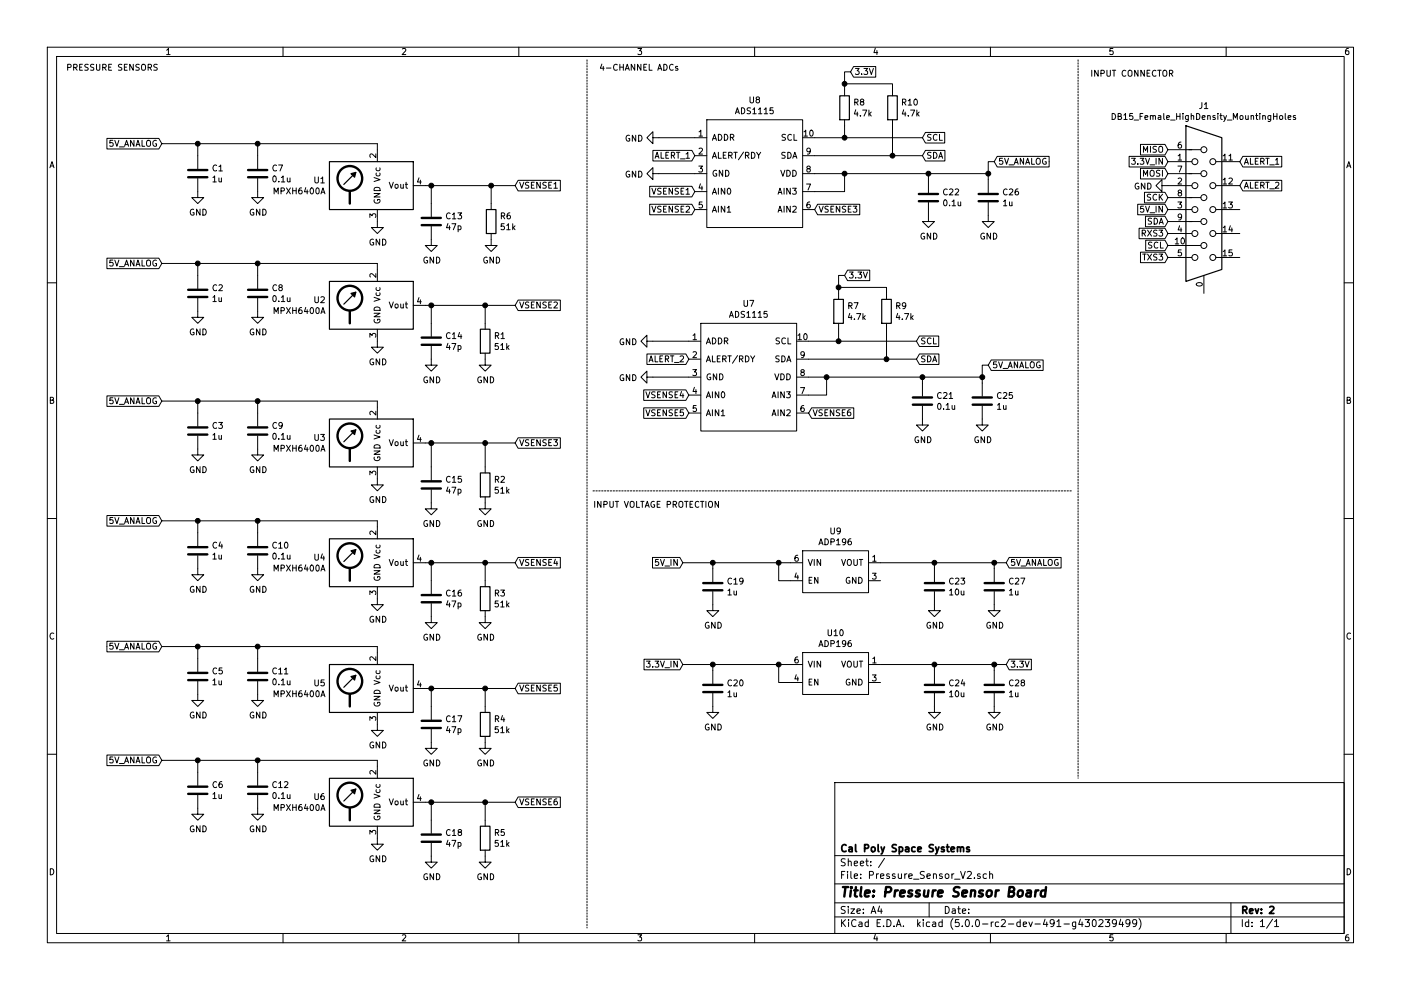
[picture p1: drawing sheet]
EESchema Schematic File Version 4
EELAYER 26 0
EELAYER END
$Descr A4 11693 8268
encoding utf-8
Sheet 1 1
Title "Pressure Sensor Board"
Date ""
Rev "2"
Comp "Cal Poly Space Systems"
Comment1 ""
Comment2 ""
Comment3 ""
Comment4 ""
$EndDescr
$Comp
L Diode:ADP196 U9
U 1 1
P 6950 4700
F 0 "U9" H 6975 4965 50  0000 C CNN
F 1 "ADP196" H 6975 4874 50  0000 C CNN
F 2 "" H 6950 4700 50  0001 C CNN
F 3 "" H 6950 4700 50  0001 C CNN
	1    6950 4700
	1    0    0    -1  
$EndComp
$Comp
L Sensor_Pressure:MPXH6400A U2
U 1 1
P 3150 2550
F 0 "U2" H 2720 2596 50  0000 R CNN
F 1 "MPXH6400A" H 2720 2505 50  0000 R CNN
F 2 "" H 2650 2200 50  0001 C CNN
F 3 "http://www.nxp.com/files/sensors/doc/data_sheet/MPXA6115A.pdf" H 3150 3150 50  0001 C CNN
	1    3150 2550
	1    0    0    -1  
$EndComp
$Comp
L Sensor_Pressure:MPXH6400A U3
U 1 1
P 3150 3700
F 0 "U3" H 2720 3746 50  0000 R CNN
F 1 "MPXH6400A" H 2720 3655 50  0000 R CNN
F 2 "" H 2650 3350 50  0001 C CNN
F 3 "http://www.nxp.com/files/sensors/doc/data_sheet/MPXA6115A.pdf" H 3150 4300 50  0001 C CNN
	1    3150 3700
	1    0    0    -1  
$EndComp
$Comp
L Sensor_Pressure:MPXH6400A U4
U 1 1
P 3150 4700
F 0 "U4" H 2720 4746 50  0000 R CNN
F 1 "MPXH6400A" H 2720 4655 50  0000 R CNN
F 2 "" H 2650 4350 50  0001 C CNN
F 3 "http://www.nxp.com/files/sensors/doc/data_sheet/MPXA6115A.pdf" H 3150 5300 50  0001 C CNN
	1    3150 4700
	1    0    0    -1  
$EndComp
$Comp
L Sensor_Pressure:MPXH6400A U5
U 1 1
P 3150 5750
F 0 "U5" H 2720 5796 50  0000 R CNN
F 1 "MPXH6400A" H 2720 5705 50  0000 R CNN
F 2 "" H 2650 5400 50  0001 C CNN
F 3 "http://www.nxp.com/files/sensors/doc/data_sheet/MPXA6115A.pdf" H 3150 6350 50  0001 C CNN
	1    3150 5750
	1    0    0    -1  
$EndComp
$Comp
L Sensor_Pressure:MPXH6400A U6
U 1 1
P 3150 6700
F 0 "U6" H 2720 6746 50  0000 R CNN
F 1 "MPXH6400A" H 2720 6655 50  0000 R CNN
F 2 "" H 2650 6350 50  0001 C CNN
F 3 "http://www.nxp.com/files/sensors/doc/data_sheet/MPXA6115A.pdf" H 3150 7300 50  0001 C CNN
	1    3150 6700
	1    0    0    -1  
$EndComp
$Comp
L Sensor_Pressure:MPXH6400A U1
U 1 1
P 3150 1550
F 0 "U1" H 2720 1596 50  0000 R CNN
F 1 "MPXH6400A" H 2720 1505 50  0000 R CNN
F 2 "" H 2650 1200 50  0001 C CNN
F 3 "http://www.nxp.com/files/sensors/doc/data_sheet/MPXA6115A.pdf" H 3150 2150 50  0001 C CNN
	1    3150 1550
	1    0    0    -1  
$EndComp
$Comp
L Analog_ADC:ADS1115 U7
U 1 1
P 6250 3150
F 0 "U7" H 6250 3765 50  0000 C CNN
F 1 "ADS1115" H 6250 3674 50  0000 C CNN
F 2 "" H 6250 2950 50  0001 C CNN
F 3 "" H 6250 2950 50  0001 C CNN
	1    6250 3150
	1    0    0    -1  
$EndComp
$Comp
L Connector_Specialized:DB15_Female_HighDensity_MountingHoles J1
U 1 1
P 10050 1750
F 0 "J1" H 10050 2617 50  0000 C CNN
F 1 "DB15_Female_HighDensity_MountingHoles" H 10050 2526 50  0000 C CNN
F 2 "" H 9100 2150 50  0001 C CNN
F 3 "" H 9100 2150 50  0001 C CNN
	1    10050 1750
	1    0    0    -1  
$EndComp
$Comp
L Device:C C2
U 1 1
P 1650 2450
F 0 "C2" H 1765 2496 50  0000 L CNN
F 1 "1u" H 1765 2405 50  0000 L CNN
F 2 "" H 1688 2300 50  0001 C CNN
F 3 "~" H 1650 2450 50  0001 C CNN
	1    1650 2450
	1    0    0    -1  
$EndComp
$Comp
L Device:C C8
U 1 1
P 2150 2450
F 0 "C8" H 2265 2496 50  0000 L CNN
F 1 "0.1u" H 2265 2405 50  0000 L CNN
F 2 "" H 2188 2300 50  0001 C CNN
F 3 "~" H 2150 2450 50  0001 C CNN
	1    2150 2450
	1    0    0    -1  
$EndComp
$Comp
L power:GND #PWR02
U 1 1
P 1650 2600
F 0 "#PWR02" H 1650 2350 50  0001 C CNN
F 1 "GND" H 1655 2427 50  0000 C CNN
F 2 "" H 1650 2600 50  0001 C CNN
F 3 "" H 1650 2600 50  0001 C CNN
	1    1650 2600
	1    0    0    -1  
$EndComp
$Comp
L power:GND #PWR08
U 1 1
P 2150 2600
F 0 "#PWR08" H 2150 2350 50  0001 C CNN
F 1 "GND" H 2155 2427 50  0000 C CNN
F 2 "" H 2150 2600 50  0001 C CNN
F 3 "" H 2150 2600 50  0001 C CNN
	1    2150 2600
	1    0    0    -1  
$EndComp
Text GLabel 1350 2200 0    50   Input ~ 0
5V_ANALOG
Wire Wire Line
	1350 2200 1650 2200
Wire Wire Line
	1650 2200 1650 2300
Wire Wire Line
	1650 2200 2150 2200
Wire Wire Line
	2150 2200 2150 2300
Connection ~ 1650 2200
Connection ~ 2150 2200
$Comp
L power:GND #PWR013
U 1 1
P 3150 1850
F 0 "#PWR013" H 3150 1600 50  0001 C CNN
F 1 "GND" H 3155 1677 50  0000 C CNN
F 2 "" H 3150 1850 50  0001 C CNN
F 3 "" H 3150 1850 50  0001 C CNN
	1    3150 1850
	1    0    0    -1  
$EndComp
Wire Wire Line
	3150 2200 3150 2250
Wire Wire Line
	2150 2200 3150 2200
$Comp
L Device:C C3
U 1 1
P 1650 3600
F 0 "C3" H 1765 3646 50  0000 L CNN
F 1 "1u" H 1765 3555 50  0000 L CNN
F 2 "" H 1688 3450 50  0001 C CNN
F 3 "~" H 1650 3600 50  0001 C CNN
	1    1650 3600
	1    0    0    -1  
$EndComp
$Comp
L Device:C C9
U 1 1
P 2150 3600
F 0 "C9" H 2265 3646 50  0000 L CNN
F 1 "0.1u" H 2265 3555 50  0000 L CNN
F 2 "" H 2188 3450 50  0001 C CNN
F 3 "~" H 2150 3600 50  0001 C CNN
	1    2150 3600
	1    0    0    -1  
$EndComp
$Comp
L power:GND #PWR03
U 1 1
P 1650 3750
F 0 "#PWR03" H 1650 3500 50  0001 C CNN
F 1 "GND" H 1655 3577 50  0000 C CNN
F 2 "" H 1650 3750 50  0001 C CNN
F 3 "" H 1650 3750 50  0001 C CNN
	1    1650 3750
	1    0    0    -1  
$EndComp
$Comp
L power:GND #PWR09
U 1 1
P 2150 3750
F 0 "#PWR09" H 2150 3500 50  0001 C CNN
F 1 "GND" H 2155 3577 50  0000 C CNN
F 2 "" H 2150 3750 50  0001 C CNN
F 3 "" H 2150 3750 50  0001 C CNN
	1    2150 3750
	1    0    0    -1  
$EndComp
Text GLabel 1350 3350 0    50   Input ~ 0
5V_ANALOG
Wire Wire Line
	1350 3350 1650 3350
Wire Wire Line
	1650 3350 1650 3450
Wire Wire Line
	1650 3350 2150 3350
Wire Wire Line
	2150 3350 2150 3450
Connection ~ 1650 3350
Connection ~ 2150 3350
Wire Wire Line
	3150 3350 3150 3400
Wire Wire Line
	2150 3350 3150 3350
$Comp
L Device:C C4
U 1 1
P 1650 4600
F 0 "C4" H 1765 4646 50  0000 L CNN
F 1 "1u" H 1765 4555 50  0000 L CNN
F 2 "" H 1688 4450 50  0001 C CNN
F 3 "~" H 1650 4600 50  0001 C CNN
	1    1650 4600
	1    0    0    -1  
$EndComp
$Comp
L Device:C C10
U 1 1
P 2150 4600
F 0 "C10" H 2265 4646 50  0000 L CNN
F 1 "0.1u" H 2265 4555 50  0000 L CNN
F 2 "" H 2188 4450 50  0001 C CNN
F 3 "~" H 2150 4600 50  0001 C CNN
	1    2150 4600
	1    0    0    -1  
$EndComp
$Comp
L power:GND #PWR04
U 1 1
P 1650 4750
F 0 "#PWR04" H 1650 4500 50  0001 C CNN
F 1 "GND" H 1655 4577 50  0000 C CNN
F 2 "" H 1650 4750 50  0001 C CNN
F 3 "" H 1650 4750 50  0001 C CNN
	1    1650 4750
	1    0    0    -1  
$EndComp
$Comp
L power:GND #PWR010
U 1 1
P 2150 4750
F 0 "#PWR010" H 2150 4500 50  0001 C CNN
F 1 "GND" H 2155 4577 50  0000 C CNN
F 2 "" H 2150 4750 50  0001 C CNN
F 3 "" H 2150 4750 50  0001 C CNN
	1    2150 4750
	1    0    0    -1  
$EndComp
Text GLabel 1350 4350 0    50   Input ~ 0
5V_ANALOG
Wire Wire Line
	1350 4350 1650 4350
Wire Wire Line
	1650 4350 1650 4450
Wire Wire Line
	1650 4350 2150 4350
Wire Wire Line
	2150 4350 2150 4450
Connection ~ 1650 4350
Connection ~ 2150 4350
Wire Wire Line
	3150 4350 3150 4400
Wire Wire Line
	2150 4350 3150 4350
$Comp
L Device:C C5
U 1 1
P 1650 5650
F 0 "C5" H 1765 5696 50  0000 L CNN
F 1 "1u" H 1765 5605 50  0000 L CNN
F 2 "" H 1688 5500 50  0001 C CNN
F 3 "~" H 1650 5650 50  0001 C CNN
	1    1650 5650
	1    0    0    -1  
$EndComp
$Comp
L Device:C C11
U 1 1
P 2150 5650
F 0 "C11" H 2265 5696 50  0000 L CNN
F 1 "0.1u" H 2265 5605 50  0000 L CNN
F 2 "" H 2188 5500 50  0001 C CNN
F 3 "~" H 2150 5650 50  0001 C CNN
	1    2150 5650
	1    0    0    -1  
$EndComp
$Comp
L power:GND #PWR05
U 1 1
P 1650 5800
F 0 "#PWR05" H 1650 5550 50  0001 C CNN
F 1 "GND" H 1655 5627 50  0000 C CNN
F 2 "" H 1650 5800 50  0001 C CNN
F 3 "" H 1650 5800 50  0001 C CNN
	1    1650 5800
	1    0    0    -1  
$EndComp
$Comp
L power:GND #PWR011
U 1 1
P 2150 5800
F 0 "#PWR011" H 2150 5550 50  0001 C CNN
F 1 "GND" H 2155 5627 50  0000 C CNN
F 2 "" H 2150 5800 50  0001 C CNN
F 3 "" H 2150 5800 50  0001 C CNN
	1    2150 5800
	1    0    0    -1  
$EndComp
Text GLabel 1350 5400 0    50   Input ~ 0
5V_ANALOG
Wire Wire Line
	1350 5400 1650 5400
Wire Wire Line
	1650 5400 1650 5500
Wire Wire Line
	1650 5400 2150 5400
Wire Wire Line
	2150 5400 2150 5500
Connection ~ 1650 5400
Connection ~ 2150 5400
Wire Wire Line
	3150 5400 3150 5450
Wire Wire Line
	2150 5400 3150 5400
$Comp
L Device:C C6
U 1 1
P 1650 6600
F 0 "C6" H 1765 6646 50  0000 L CNN
F 1 "1u" H 1765 6555 50  0000 L CNN
F 2 "" H 1688 6450 50  0001 C CNN
F 3 "~" H 1650 6600 50  0001 C CNN
	1    1650 6600
	1    0    0    -1  
$EndComp
$Comp
L Device:C C12
U 1 1
P 2150 6600
F 0 "C12" H 2265 6646 50  0000 L CNN
F 1 "0.1u" H 2265 6555 50  0000 L CNN
F 2 "" H 2188 6450 50  0001 C CNN
F 3 "~" H 2150 6600 50  0001 C CNN
	1    2150 6600
	1    0    0    -1  
$EndComp
$Comp
L power:GND #PWR06
U 1 1
P 1650 6750
F 0 "#PWR06" H 1650 6500 50  0001 C CNN
F 1 "GND" H 1655 6577 50  0000 C CNN
F 2 "" H 1650 6750 50  0001 C CNN
F 3 "" H 1650 6750 50  0001 C CNN
	1    1650 6750
	1    0    0    -1  
$EndComp
$Comp
L power:GND #PWR012
U 1 1
P 2150 6750
F 0 "#PWR012" H 2150 6500 50  0001 C CNN
F 1 "GND" H 2155 6577 50  0000 C CNN
F 2 "" H 2150 6750 50  0001 C CNN
F 3 "" H 2150 6750 50  0001 C CNN
	1    2150 6750
	1    0    0    -1  
$EndComp
Text GLabel 1350 6350 0    50   Input ~ 0
5V_ANALOG
Wire Wire Line
	1350 6350 1650 6350
Wire Wire Line
	1650 6350 1650 6450
Wire Wire Line
	1650 6350 2150 6350
Wire Wire Line
	2150 6350 2150 6450
Connection ~ 1650 6350
Connection ~ 2150 6350
Wire Wire Line
	3150 6350 3150 6400
Wire Wire Line
	2150 6350 3150 6350
$Comp
L power:GND #PWR014
U 1 1
P 3150 2850
F 0 "#PWR014" H 3150 2600 50  0001 C CNN
F 1 "GND" H 3155 2677 50  0000 C CNN
F 2 "" H 3150 2850 50  0001 C CNN
F 3 "" H 3150 2850 50  0001 C CNN
	1    3150 2850
	1    0    0    -1  
$EndComp
$Comp
L power:GND #PWR015
U 1 1
P 3150 4000
F 0 "#PWR015" H 3150 3750 50  0001 C CNN
F 1 "GND" H 3155 3827 50  0000 C CNN
F 2 "" H 3150 4000 50  0001 C CNN
F 3 "" H 3150 4000 50  0001 C CNN
	1    3150 4000
	1    0    0    -1  
$EndComp
$Comp
L power:GND #PWR016
U 1 1
P 3150 5000
F 0 "#PWR016" H 3150 4750 50  0001 C CNN
F 1 "GND" H 3155 4827 50  0000 C CNN
F 2 "" H 3150 5000 50  0001 C CNN
F 3 "" H 3150 5000 50  0001 C CNN
	1    3150 5000
	1    0    0    -1  
$EndComp
$Comp
L power:GND #PWR017
U 1 1
P 3150 6050
F 0 "#PWR017" H 3150 5800 50  0001 C CNN
F 1 "GND" H 3155 5877 50  0000 C CNN
F 2 "" H 3150 6050 50  0001 C CNN
F 3 "" H 3150 6050 50  0001 C CNN
	1    3150 6050
	1    0    0    -1  
$EndComp
$Comp
L power:GND #PWR018
U 1 1
P 3150 7000
F 0 "#PWR018" H 3150 6750 50  0001 C CNN
F 1 "GND" H 3155 6827 50  0000 C CNN
F 2 "" H 3150 7000 50  0001 C CNN
F 3 "" H 3150 7000 50  0001 C CNN
	1    3150 7000
	1    0    0    -1  
$EndComp
$Comp
L Device:C C1
U 1 1
P 1650 1450
F 0 "C1" H 1765 1496 50  0000 L CNN
F 1 "1u" H 1765 1405 50  0000 L CNN
F 2 "" H 1688 1300 50  0001 C CNN
F 3 "~" H 1650 1450 50  0001 C CNN
	1    1650 1450
	1    0    0    -1  
$EndComp
$Comp
L Device:C C7
U 1 1
P 2150 1450
F 0 "C7" H 2265 1496 50  0000 L CNN
F 1 "0.1u" H 2265 1405 50  0000 L CNN
F 2 "" H 2188 1300 50  0001 C CNN
F 3 "~" H 2150 1450 50  0001 C CNN
	1    2150 1450
	1    0    0    -1  
$EndComp
$Comp
L power:GND #PWR01
U 1 1
P 1650 1600
F 0 "#PWR01" H 1650 1350 50  0001 C CNN
F 1 "GND" H 1655 1427 50  0000 C CNN
F 2 "" H 1650 1600 50  0001 C CNN
F 3 "" H 1650 1600 50  0001 C CNN
	1    1650 1600
	1    0    0    -1  
$EndComp
$Comp
L power:GND #PWR07
U 1 1
P 2150 1600
F 0 "#PWR07" H 2150 1350 50  0001 C CNN
F 1 "GND" H 2155 1427 50  0000 C CNN
F 2 "" H 2150 1600 50  0001 C CNN
F 3 "" H 2150 1600 50  0001 C CNN
	1    2150 1600
	1    0    0    -1  
$EndComp
Text GLabel 1350 1200 0    50   Input ~ 0
5V_ANALOG
Wire Wire Line
	1350 1200 1650 1200
Wire Wire Line
	1650 1200 1650 1300
Wire Wire Line
	1650 1200 2150 1200
Wire Wire Line
	2150 1200 2150 1300
Connection ~ 1650 1200
Connection ~ 2150 1200
Wire Wire Line
	3150 1200 3150 1250
Wire Wire Line
	2150 1200 3150 1200
Text GLabel 4300 1550 2    50   Input ~ 0
VSENSE1
Text GLabel 4300 2550 2    50   Input ~ 0
VSENSE2
Text GLabel 4300 3700 2    50   Input ~ 0
VSENSE3
Text GLabel 4300 4700 2    50   Input ~ 0
VSENSE4
Text GLabel 4300 5750 2    50   Input ~ 0
VSENSE5
Text GLabel 4300 6700 2    50   Input ~ 0
VSENSE6
$Comp
L Device:C C13
U 1 1
P 3600 1850
F 0 "C13" H 3715 1896 50  0000 L CNN
F 1 "47p" H 3715 1805 50  0000 L CNN
F 2 "" H 3638 1700 50  0001 C CNN
F 3 "~" H 3600 1850 50  0001 C CNN
	1    3600 1850
	1    0    0    -1  
$EndComp
$Comp
L Device:C C14
U 1 1
P 3600 2850
F 0 "C14" H 3715 2896 50  0000 L CNN
F 1 "47p" H 3715 2805 50  0000 L CNN
F 2 "" H 3638 2700 50  0001 C CNN
F 3 "~" H 3600 2850 50  0001 C CNN
	1    3600 2850
	1    0    0    -1  
$EndComp
$Comp
L Device:C C15
U 1 1
P 3600 4050
F 0 "C15" H 3715 4096 50  0000 L CNN
F 1 "47p" H 3715 4005 50  0000 L CNN
F 2 "" H 3638 3900 50  0001 C CNN
F 3 "~" H 3600 4050 50  0001 C CNN
	1    3600 4050
	1    0    0    -1  
$EndComp
$Comp
L Device:C C16
U 1 1
P 3600 5000
F 0 "C16" H 3715 5046 50  0000 L CNN
F 1 "47p" H 3715 4955 50  0000 L CNN
F 2 "" H 3638 4850 50  0001 C CNN
F 3 "~" H 3600 5000 50  0001 C CNN
	1    3600 5000
	1    0    0    -1  
$EndComp
$Comp
L Device:C C17
U 1 1
P 3600 6050
F 0 "C17" H 3715 6096 50  0000 L CNN
F 1 "47p" H 3715 6005 50  0000 L CNN
F 2 "" H 3638 5900 50  0001 C CNN
F 3 "~" H 3600 6050 50  0001 C CNN
	1    3600 6050
	1    0    0    -1  
$EndComp
$Comp
L Device:C C18
U 1 1
P 3600 7000
F 0 "C18" H 3715 7046 50  0000 L CNN
F 1 "47p" H 3715 6955 50  0000 L CNN
F 2 "" H 3638 6850 50  0001 C CNN
F 3 "~" H 3600 7000 50  0001 C CNN
	1    3600 7000
	1    0    0    -1  
$EndComp
$Comp
L Device:R R5
U 1 1
P 4050 7000
F 0 "R5" H 4120 7046 50  0000 L CNN
F 1 "51k" H 4120 6955 50  0000 L CNN
F 2 "" V 3980 7000 50  0001 C CNN
F 3 "~" H 4050 7000 50  0001 C CNN
	1    4050 7000
	1    0    0    -1  
$EndComp
$Comp
L Device:R R4
U 1 1
P 4050 6050
F 0 "R4" H 4120 6096 50  0000 L CNN
F 1 "51k" H 4120 6005 50  0000 L CNN
F 2 "" V 3980 6050 50  0001 C CNN
F 3 "~" H 4050 6050 50  0001 C CNN
	1    4050 6050
	1    0    0    -1  
$EndComp
$Comp
L Device:R R3
U 1 1
P 4050 5000
F 0 "R3" H 4120 5046 50  0000 L CNN
F 1 "51k" H 4120 4955 50  0000 L CNN
F 2 "" V 3980 5000 50  0001 C CNN
F 3 "~" H 4050 5000 50  0001 C CNN
	1    4050 5000
	1    0    0    -1  
$EndComp
$Comp
L Device:R R2
U 1 1
P 4050 4050
F 0 "R2" H 4120 4096 50  0000 L CNN
F 1 "51k" H 4120 4005 50  0000 L CNN
F 2 "" V 3980 4050 50  0001 C CNN
F 3 "~" H 4050 4050 50  0001 C CNN
	1    4050 4050
	1    0    0    -1  
$EndComp
$Comp
L Device:R R1
U 1 1
P 4050 2850
F 0 "R1" H 4120 2896 50  0000 L CNN
F 1 "51k" H 4120 2805 50  0000 L CNN
F 2 "" V 3980 2850 50  0001 C CNN
F 3 "~" H 4050 2850 50  0001 C CNN
	1    4050 2850
	1    0    0    -1  
$EndComp
$Comp
L Device:R R6
U 1 1
P 4100 1850
F 0 "R6" H 4170 1896 50  0000 L CNN
F 1 "51k" H 4170 1805 50  0000 L CNN
F 2 "" V 4030 1850 50  0001 C CNN
F 3 "~" H 4100 1850 50  0001 C CNN
	1    4100 1850
	1    0    0    -1  
$EndComp
Wire Wire Line
	3550 1550 3600 1550
Wire Wire Line
	3600 1700 3600 1550
Connection ~ 3600 1550
Wire Wire Line
	3600 1550 4100 1550
Wire Wire Line
	4100 1700 4100 1550
Connection ~ 4100 1550
Wire Wire Line
	4100 1550 4300 1550
$Comp
L power:GND #PWR019
U 1 1
P 3600 2000
F 0 "#PWR019" H 3600 1750 50  0001 C CNN
F 1 "GND" H 3605 1827 50  0000 C CNN
F 2 "" H 3600 2000 50  0001 C CNN
F 3 "" H 3600 2000 50  0001 C CNN
	1    3600 2000
	1    0    0    -1  
$EndComp
$Comp
L power:GND #PWR030
U 1 1
P 4100 2000
F 0 "#PWR030" H 4100 1750 50  0001 C CNN
F 1 "GND" H 4105 1827 50  0000 C CNN
F 2 "" H 4100 2000 50  0001 C CNN
F 3 "" H 4100 2000 50  0001 C CNN
	1    4100 2000
	1    0    0    -1  
$EndComp
Wire Wire Line
	3550 2550 3600 2550
Wire Wire Line
	4050 2700 4050 2550
Connection ~ 4050 2550
Wire Wire Line
	4050 2550 4300 2550
Wire Wire Line
	3600 2700 3600 2550
Connection ~ 3600 2550
Wire Wire Line
	3600 2550 4050 2550
$Comp
L power:GND #PWR020
U 1 1
P 3600 3000
F 0 "#PWR020" H 3600 2750 50  0001 C CNN
F 1 "GND" H 3605 2827 50  0000 C CNN
F 2 "" H 3600 3000 50  0001 C CNN
F 3 "" H 3600 3000 50  0001 C CNN
	1    3600 3000
	1    0    0    -1  
$EndComp
$Comp
L power:GND #PWR025
U 1 1
P 4050 3000
F 0 "#PWR025" H 4050 2750 50  0001 C CNN
F 1 "GND" H 4055 2827 50  0000 C CNN
F 2 "" H 4050 3000 50  0001 C CNN
F 3 "" H 4050 3000 50  0001 C CNN
	1    4050 3000
	1    0    0    -1  
$EndComp
Wire Wire Line
	3550 3700 3600 3700
Wire Wire Line
	4050 3900 4050 3700
Connection ~ 4050 3700
Wire Wire Line
	4050 3700 4300 3700
Wire Wire Line
	3600 3900 3600 3700
Connection ~ 3600 3700
Wire Wire Line
	3600 3700 4050 3700
$Comp
L power:GND #PWR021
U 1 1
P 3600 4200
F 0 "#PWR021" H 3600 3950 50  0001 C CNN
F 1 "GND" H 3605 4027 50  0000 C CNN
F 2 "" H 3600 4200 50  0001 C CNN
F 3 "" H 3600 4200 50  0001 C CNN
	1    3600 4200
	1    0    0    -1  
$EndComp
$Comp
L power:GND #PWR026
U 1 1
P 4050 4200
F 0 "#PWR026" H 4050 3950 50  0001 C CNN
F 1 "GND" H 4055 4027 50  0000 C CNN
F 2 "" H 4050 4200 50  0001 C CNN
F 3 "" H 4050 4200 50  0001 C CNN
	1    4050 4200
	1    0    0    -1  
$EndComp
Wire Wire Line
	3550 4700 3600 4700
Wire Wire Line
	4050 4850 4050 4700
Connection ~ 4050 4700
Wire Wire Line
	4050 4700 4300 4700
Wire Wire Line
	3600 4850 3600 4700
Connection ~ 3600 4700
Wire Wire Line
	3600 4700 4050 4700
$Comp
L power:GND #PWR027
U 1 1
P 4050 5150
F 0 "#PWR027" H 4050 4900 50  0001 C CNN
F 1 "GND" H 4055 4977 50  0000 C CNN
F 2 "" H 4050 5150 50  0001 C CNN
F 3 "" H 4050 5150 50  0001 C CNN
	1    4050 5150
	1    0    0    -1  
$EndComp
$Comp
L power:GND #PWR022
U 1 1
P 3600 5150
F 0 "#PWR022" H 3600 4900 50  0001 C CNN
F 1 "GND" H 3605 4977 50  0000 C CNN
F 2 "" H 3600 5150 50  0001 C CNN
F 3 "" H 3600 5150 50  0001 C CNN
	1    3600 5150
	1    0    0    -1  
$EndComp
Wire Wire Line
	4050 5900 4050 5750
Wire Wire Line
	3550 5750 3600 5750
Connection ~ 4050 5750
Wire Wire Line
	4050 5750 4300 5750
Wire Wire Line
	3600 5900 3600 5750
Connection ~ 3600 5750
Wire Wire Line
	3600 5750 4050 5750
Wire Wire Line
	3550 6700 3600 6700
Wire Wire Line
	4050 6850 4050 6700
Connection ~ 4050 6700
Wire Wire Line
	4050 6700 4300 6700
Wire Wire Line
	3600 6850 3600 6700
Connection ~ 3600 6700
Wire Wire Line
	3600 6700 4050 6700
$Comp
L power:GND #PWR024
U 1 1
P 3600 7150
F 0 "#PWR024" H 3600 6900 50  0001 C CNN
F 1 "GND" H 3605 6977 50  0000 C CNN
F 2 "" H 3600 7150 50  0001 C CNN
F 3 "" H 3600 7150 50  0001 C CNN
	1    3600 7150
	1    0    0    -1  
$EndComp
$Comp
L power:GND #PWR029
U 1 1
P 4050 7150
F 0 "#PWR029" H 4050 6900 50  0001 C CNN
F 1 "GND" H 4055 6977 50  0000 C CNN
F 2 "" H 4050 7150 50  0001 C CNN
F 3 "" H 4050 7150 50  0001 C CNN
	1    4050 7150
	1    0    0    -1  
$EndComp
$Comp
L power:GND #PWR028
U 1 1
P 4050 6200
F 0 "#PWR028" H 4050 5950 50  0001 C CNN
F 1 "GND" H 4055 6027 50  0000 C CNN
F 2 "" H 4050 6200 50  0001 C CNN
F 3 "" H 4050 6200 50  0001 C CNN
	1    4050 6200
	1    0    0    -1  
$EndComp
$Comp
L power:GND #PWR023
U 1 1
P 3600 6200
F 0 "#PWR023" H 3600 5950 50  0001 C CNN
F 1 "GND" H 3605 6027 50  0000 C CNN
F 2 "" H 3600 6200 50  0001 C CNN
F 3 "" H 3600 6200 50  0001 C CNN
	1    3600 6200
	1    0    0    -1  
$EndComp
$Comp
L Device:C C21
U 1 1
P 7700 3350
F 0 "C21" H 7815 3396 50  0000 L CNN
F 1 "0.1u" H 7815 3305 50  0000 L CNN
F 2 "" H 7738 3200 50  0001 C CNN
F 3 "~" H 7700 3350 50  0001 C CNN
	1    7700 3350
	1    0    0    -1  
$EndComp
$Comp
L Device:C C25
U 1 1
P 8200 3350
F 0 "C25" H 8315 3396 50  0000 L CNN
F 1 "1u" H 8315 3305 50  0000 L CNN
F 2 "" H 8238 3200 50  0001 C CNN
F 3 "~" H 8200 3350 50  0001 C CNN
	1    8200 3350
	1    0    0    -1  
$EndComp
$Comp
L power:GND #PWR037
U 1 1
P 7700 3500
F 0 "#PWR037" H 7700 3250 50  0001 C CNN
F 1 "GND" H 7705 3327 50  0000 C CNN
F 2 "" H 7700 3500 50  0001 C CNN
F 3 "" H 7700 3500 50  0001 C CNN
	1    7700 3500
	1    0    0    -1  
$EndComp
$Comp
L power:GND #PWR041
U 1 1
P 8200 3500
F 0 "#PWR041" H 8200 3250 50  0001 C CNN
F 1 "GND" H 8205 3327 50  0000 C CNN
F 2 "" H 8200 3500 50  0001 C CNN
F 3 "" H 8200 3500 50  0001 C CNN
	1    8200 3500
	1    0    0    -1  
$EndComp
Wire Wire Line
	6750 3150 6900 3150
Wire Wire Line
	7700 3150 7700 3200
Wire Wire Line
	7700 3150 8200 3150
Wire Wire Line
	8200 3150 8200 3200
Connection ~ 7700 3150
Text GLabel 8250 3050 2    50   Input ~ 0
5V_ANALOG
$Comp
L Device:R R7
U 1 1
P 7000 2600
F 0 "R7" H 7070 2646 50  0000 L CNN
F 1 "4.7k" H 7070 2555 50  0000 L CNN
F 2 "" V 6930 2600 50  0001 C CNN
F 3 "~" H 7000 2600 50  0001 C CNN
	1    7000 2600
	1    0    0    -1  
$EndComp
$Comp
L Device:R R9
U 1 1
P 7400 2600
F 0 "R9" H 7470 2646 50  0000 L CNN
F 1 "4.7k" H 7470 2555 50  0000 L CNN
F 2 "" V 7330 2600 50  0001 C CNN
F 3 "~" H 7400 2600 50  0001 C CNN
	1    7400 2600
	1    0    0    -1  
$EndComp
Wire Wire Line
	7000 2450 7000 2400
Wire Wire Line
	7000 2400 7400 2400
Wire Wire Line
	7400 2400 7400 2450
Wire Wire Line
	7000 2400 7000 2300
Wire Wire Line
	7000 2300 7050 2300
Connection ~ 7000 2400
Text GLabel 7050 2300 2    50   Input ~ 0
3.3V
Wire Wire Line
	6750 3000 7400 3000
Wire Wire Line
	7400 3000 7400 2750
Wire Wire Line
	6750 2850 7000 2850
Wire Wire Line
	7000 2850 7000 2750
Text GLabel 7650 2850 2    50   Input ~ 0
SCL
Text GLabel 7650 3000 2    50   Input ~ 0
SDA
Wire Wire Line
	7000 2850 7650 2850
Connection ~ 7000 2850
Wire Wire Line
	7400 3000 7650 3000
Connection ~ 7400 3000
Wire Wire Line
	8200 3150 8200 3050
Wire Wire Line
	8200 3050 8250 3050
Connection ~ 8200 3150
$Comp
L power:GND #PWR032
U 1 1
P 5450 3150
F 0 "#PWR032" H 5450 2900 50  0001 C CNN
F 1 "GND" V 5455 3022 50  0000 R CNN
F 2 "" H 5450 3150 50  0001 C CNN
F 3 "" H 5450 3150 50  0001 C CNN
	1    5450 3150
	0    1    1    0   
$EndComp
Wire Wire Line
	5450 3150 5750 3150
$Comp
L power:GND #PWR031
U 1 1
P 5450 2850
F 0 "#PWR031" H 5450 2600 50  0001 C CNN
F 1 "GND" V 5455 2722 50  0000 R CNN
F 2 "" H 5450 2850 50  0001 C CNN
F 3 "" H 5450 2850 50  0001 C CNN
	1    5450 2850
	0    1    1    0   
$EndComp
Wire Wire Line
	5450 2850 5750 2850
$Comp
L Analog_ADC:ADS1115 U8
U 1 1
P 6300 1450
F 0 "U8" H 6300 2065 50  0000 C CNN
F 1 "ADS1115" H 6300 1974 50  0000 C CNN
F 2 "" H 6300 1250 50  0001 C CNN
F 3 "" H 6300 1250 50  0001 C CNN
	1    6300 1450
	1    0    0    -1  
$EndComp
$Comp
L Device:C C22
U 1 1
P 7750 1650
F 0 "C22" H 7865 1696 50  0000 L CNN
F 1 "0.1u" H 7865 1605 50  0000 L CNN
F 2 "" H 7788 1500 50  0001 C CNN
F 3 "~" H 7750 1650 50  0001 C CNN
	1    7750 1650
	1    0    0    -1  
$EndComp
$Comp
L Device:C C26
U 1 1
P 8250 1650
F 0 "C26" H 8365 1696 50  0000 L CNN
F 1 "1u" H 8365 1605 50  0000 L CNN
F 2 "" H 8288 1500 50  0001 C CNN
F 3 "~" H 8250 1650 50  0001 C CNN
	1    8250 1650
	1    0    0    -1  
$EndComp
$Comp
L power:GND #PWR038
U 1 1
P 7750 1800
F 0 "#PWR038" H 7750 1550 50  0001 C CNN
F 1 "GND" H 7755 1627 50  0000 C CNN
F 2 "" H 7750 1800 50  0001 C CNN
F 3 "" H 7750 1800 50  0001 C CNN
	1    7750 1800
	1    0    0    -1  
$EndComp
$Comp
L power:GND #PWR042
U 1 1
P 8250 1800
F 0 "#PWR042" H 8250 1550 50  0001 C CNN
F 1 "GND" H 8255 1627 50  0000 C CNN
F 2 "" H 8250 1800 50  0001 C CNN
F 3 "" H 8250 1800 50  0001 C CNN
	1    8250 1800
	1    0    0    -1  
$EndComp
Wire Wire Line
	6800 1450 7050 1450
Wire Wire Line
	7750 1450 7750 1500
Wire Wire Line
	7750 1450 8250 1450
Wire Wire Line
	8250 1450 8250 1500
Connection ~ 7750 1450
Text GLabel 8300 1350 2    50   Input ~ 0
5V_ANALOG
$Comp
L Device:R R8
U 1 1
P 7050 900
F 0 "R8" H 7120 946 50  0000 L CNN
F 1 "4.7k" H 7120 855 50  0000 L CNN
F 2 "" V 6980 900 50  0001 C CNN
F 3 "~" H 7050 900 50  0001 C CNN
	1    7050 900 
	1    0    0    -1  
$EndComp
$Comp
L Device:R R10
U 1 1
P 7450 900
F 0 "R10" H 7520 946 50  0000 L CNN
F 1 "4.7k" H 7520 855 50  0000 L CNN
F 2 "" V 7380 900 50  0001 C CNN
F 3 "~" H 7450 900 50  0001 C CNN
	1    7450 900 
	1    0    0    -1  
$EndComp
Wire Wire Line
	7050 750  7050 700 
Wire Wire Line
	7050 700  7450 700 
Wire Wire Line
	7450 700  7450 750 
Wire Wire Line
	7050 700  7050 600 
Wire Wire Line
	7050 600  7100 600 
Connection ~ 7050 700 
Text GLabel 7100 600  2    50   Input ~ 0
3.3V
Wire Wire Line
	6800 1300 7450 1300
Wire Wire Line
	7450 1300 7450 1050
Wire Wire Line
	6800 1150 7050 1150
Wire Wire Line
	7050 1150 7050 1050
Text GLabel 7700 1150 2    50   Input ~ 0
SCL
Text GLabel 7700 1300 2    50   Input ~ 0
SDA
Wire Wire Line
	7050 1150 7700 1150
Connection ~ 7050 1150
Wire Wire Line
	7450 1300 7700 1300
Connection ~ 7450 1300
Wire Wire Line
	8250 1450 8250 1350
Wire Wire Line
	8250 1350 8300 1350
Connection ~ 8250 1450
$Comp
L power:GND #PWR034
U 1 1
P 5500 1450
F 0 "#PWR034" H 5500 1200 50  0001 C CNN
F 1 "GND" V 5505 1322 50  0000 R CNN
F 2 "" H 5500 1450 50  0001 C CNN
F 3 "" H 5500 1450 50  0001 C CNN
	1    5500 1450
	0    1    1    0   
$EndComp
Wire Wire Line
	5500 1450 5800 1450
$Comp
L power:GND #PWR033
U 1 1
P 5500 1150
F 0 "#PWR033" H 5500 900 50  0001 C CNN
F 1 "GND" V 5505 1022 50  0000 R CNN
F 2 "" H 5500 1150 50  0001 C CNN
F 3 "" H 5500 1150 50  0001 C CNN
	1    5500 1150
	0    1    1    0   
$EndComp
Wire Wire Line
	5500 1150 5800 1150
Text GLabel 5800 1600 0    50   Input ~ 0
VSENSE1
Text GLabel 5800 1750 0    50   Input ~ 0
VSENSE2
Text GLabel 6800 1750 2    50   Input ~ 0
VSENSE3
Wire Wire Line
	7050 1450 7050 1600
Wire Wire Line
	7050 1600 6800 1600
Connection ~ 7050 1450
Wire Wire Line
	7050 1450 7750 1450
Text GLabel 5750 3300 0    50   Input ~ 0
VSENSE4
Text GLabel 5750 3450 0    50   Input ~ 0
VSENSE5
Text GLabel 6750 3450 2    50   Input ~ 0
VSENSE6
Wire Wire Line
	6750 3300 6900 3300
Wire Wire Line
	6900 3300 6900 3150
Connection ~ 6900 3150
Wire Wire Line
	6900 3150 7700 3150
Text GLabel 5800 1300 0    50   Input ~ 0
ALERT_1
Text GLabel 5750 3000 0    50   Input ~ 0
ALERT_2
Text GLabel 5700 4700 0    50   Input ~ 0
5V_IN
$Comp
L Device:C C19
U 1 1
P 5950 4900
F 0 "C19" H 6065 4946 50  0000 L CNN
F 1 "1u" H 6065 4855 50  0000 L CNN
F 2 "" H 5988 4750 50  0001 C CNN
F 3 "~" H 5950 4900 50  0001 C CNN
	1    5950 4900
	1    0    0    -1  
$EndComp
$Comp
L Device:C C23
U 1 1
P 7800 4900
F 0 "C23" H 7915 4946 50  0000 L CNN
F 1 "10u" H 7915 4855 50  0000 L CNN
F 2 "" H 7838 4750 50  0001 C CNN
F 3 "~" H 7800 4900 50  0001 C CNN
	1    7800 4900
	1    0    0    -1  
$EndComp
$Comp
L Device:C C27
U 1 1
P 8300 4900
F 0 "C27" H 8415 4946 50  0000 L CNN
F 1 "1u" H 8415 4855 50  0000 L CNN
F 2 "" H 8338 4750 50  0001 C CNN
F 3 "~" H 8300 4900 50  0001 C CNN
	1    8300 4900
	1    0    0    -1  
$EndComp
Wire Wire Line
	7350 4700 7800 4700
Wire Wire Line
	7800 4700 7800 4750
Wire Wire Line
	7800 4700 8300 4700
Wire Wire Line
	8300 4700 8300 4750
Connection ~ 7800 4700
Wire Wire Line
	5700 4700 5950 4700
Wire Wire Line
	5950 4750 5950 4700
Connection ~ 5950 4700
Wire Wire Line
	5950 4700 6500 4700
$Comp
L power:GND #PWR035
U 1 1
P 5950 5050
F 0 "#PWR035" H 5950 4800 50  0001 C CNN
F 1 "GND" H 5955 4877 50  0000 C CNN
F 2 "" H 5950 5050 50  0001 C CNN
F 3 "" H 5950 5050 50  0001 C CNN
	1    5950 5050
	1    0    0    -1  
$EndComp
$Comp
L power:GND #PWR039
U 1 1
P 7800 5050
F 0 "#PWR039" H 7800 4800 50  0001 C CNN
F 1 "GND" H 7805 4877 50  0000 C CNN
F 2 "" H 7800 5050 50  0001 C CNN
F 3 "" H 7800 5050 50  0001 C CNN
	1    7800 5050
	1    0    0    -1  
$EndComp
$Comp
L power:GND #PWR043
U 1 1
P 8300 5050
F 0 "#PWR043" H 8300 4800 50  0001 C CNN
F 1 "GND" H 8305 4877 50  0000 C CNN
F 2 "" H 8300 5050 50  0001 C CNN
F 3 "" H 8300 5050 50  0001 C CNN
	1    8300 5050
	1    0    0    -1  
$EndComp
Wire Wire Line
	6600 4850 6500 4850
Wire Wire Line
	6500 4850 6500 4700
Connection ~ 6500 4700
Wire Wire Line
	6500 4700 6600 4700
Wire Wire Line
	8300 4700 8400 4700
Connection ~ 8300 4700
Text GLabel 8400 4700 2    50   Input ~ 0
5V_ANALOG
$Comp
L Diode:ADP196 U10
U 1 1
P 6950 5550
F 0 "U10" H 6975 5815 50  0000 C CNN
F 1 "ADP196" H 6975 5724 50  0000 C CNN
F 2 "" H 6950 5550 50  0001 C CNN
F 3 "" H 6950 5550 50  0001 C CNN
	1    6950 5550
	1    0    0    -1  
$EndComp
Text GLabel 5700 5550 0    50   Input ~ 0
3.3V_IN
$Comp
L Device:C C20
U 1 1
P 5950 5750
F 0 "C20" H 6065 5796 50  0000 L CNN
F 1 "1u" H 6065 5705 50  0000 L CNN
F 2 "" H 5988 5600 50  0001 C CNN
F 3 "~" H 5950 5750 50  0001 C CNN
	1    5950 5750
	1    0    0    -1  
$EndComp
$Comp
L Device:C C24
U 1 1
P 7800 5750
F 0 "C24" H 7915 5796 50  0000 L CNN
F 1 "10u" H 7915 5705 50  0000 L CNN
F 2 "" H 7838 5600 50  0001 C CNN
F 3 "~" H 7800 5750 50  0001 C CNN
	1    7800 5750
	1    0    0    -1  
$EndComp
$Comp
L Device:C C28
U 1 1
P 8300 5750
F 0 "C28" H 8415 5796 50  0000 L CNN
F 1 "1u" H 8415 5705 50  0000 L CNN
F 2 "" H 8338 5600 50  0001 C CNN
F 3 "~" H 8300 5750 50  0001 C CNN
	1    8300 5750
	1    0    0    -1  
$EndComp
Wire Wire Line
	7350 5550 7800 5550
Wire Wire Line
	7800 5550 7800 5600
Wire Wire Line
	7800 5550 8300 5550
Wire Wire Line
	8300 5550 8300 5600
Connection ~ 7800 5550
Wire Wire Line
	5700 5550 5950 5550
Wire Wire Line
	5950 5600 5950 5550
Connection ~ 5950 5550
Wire Wire Line
	5950 5550 6500 5550
$Comp
L power:GND #PWR036
U 1 1
P 5950 5900
F 0 "#PWR036" H 5950 5650 50  0001 C CNN
F 1 "GND" H 5955 5727 50  0000 C CNN
F 2 "" H 5950 5900 50  0001 C CNN
F 3 "" H 5950 5900 50  0001 C CNN
	1    5950 5900
	1    0    0    -1  
$EndComp
$Comp
L power:GND #PWR040
U 1 1
P 7800 5900
F 0 "#PWR040" H 7800 5650 50  0001 C CNN
F 1 "GND" H 7805 5727 50  0000 C CNN
F 2 "" H 7800 5900 50  0001 C CNN
F 3 "" H 7800 5900 50  0001 C CNN
	1    7800 5900
	1    0    0    -1  
$EndComp
$Comp
L power:GND #PWR044
U 1 1
P 8300 5900
F 0 "#PWR044" H 8300 5650 50  0001 C CNN
F 1 "GND" H 8305 5727 50  0000 C CNN
F 2 "" H 8300 5900 50  0001 C CNN
F 3 "" H 8300 5900 50  0001 C CNN
	1    8300 5900
	1    0    0    -1  
$EndComp
Wire Wire Line
	6600 5700 6500 5700
Wire Wire Line
	6500 5700 6500 5550
Connection ~ 6500 5550
Wire Wire Line
	6500 5550 6600 5550
Wire Wire Line
	8300 5550 8400 5550
Connection ~ 8300 5550
Text GLabel 8400 5550 2    50   Input ~ 0
3.3V
Text GLabel 9750 1350 0    50   Input ~ 0
3.3V_IN
Text GLabel 9750 1750 0    50   Input ~ 0
5V_IN
$Comp
L power:GND #PWR045
U 1 1
P 9750 1550
F 0 "#PWR045" H 9750 1300 50  0001 C CNN
F 1 "GND" V 9755 1422 50  0000 R CNN
F 2 "" H 9750 1550 50  0001 C CNN
F 3 "" H 9750 1550 50  0001 C CNN
	1    9750 1550
	0    1    1    0   
$EndComp
Text GLabel 9750 1950 0    50   Input ~ 0
RXS3
Text GLabel 9750 2150 0    50   Input ~ 0
TXS3
Text GLabel 9750 1250 0    50   Input ~ 0
MISO
Text GLabel 9750 1450 0    50   Input ~ 0
MOSI
Text GLabel 9750 1650 0    50   Input ~ 0
SCK
Text GLabel 9750 1850 0    50   Input ~ 0
SDA
Text GLabel 9750 2050 0    50   Input ~ 0
SCL
Text GLabel 10350 1350 2    50   Input ~ 0
ALERT_1
Text GLabel 10350 1550 2    50   Input ~ 0
ALERT_2
Wire Notes Line
	4900 500  4900 7750
Wire Notes Line
	9000 500  9000 6500
Wire Notes Line
	4950 4100 8950 4100
Text Notes 550  600  0    50   ~ 0
PRESSURE SENSORS
Text Notes 5000 600  0    50   ~ 0
4-CHANNEL ADCs
Text Notes 4950 4250 0    50   ~ 0
INPUT VOLTAGE PROTECTION
Text Notes 9100 650  0    50   ~ 0
INPUT CONNECTOR
$EndSCHEMATC
